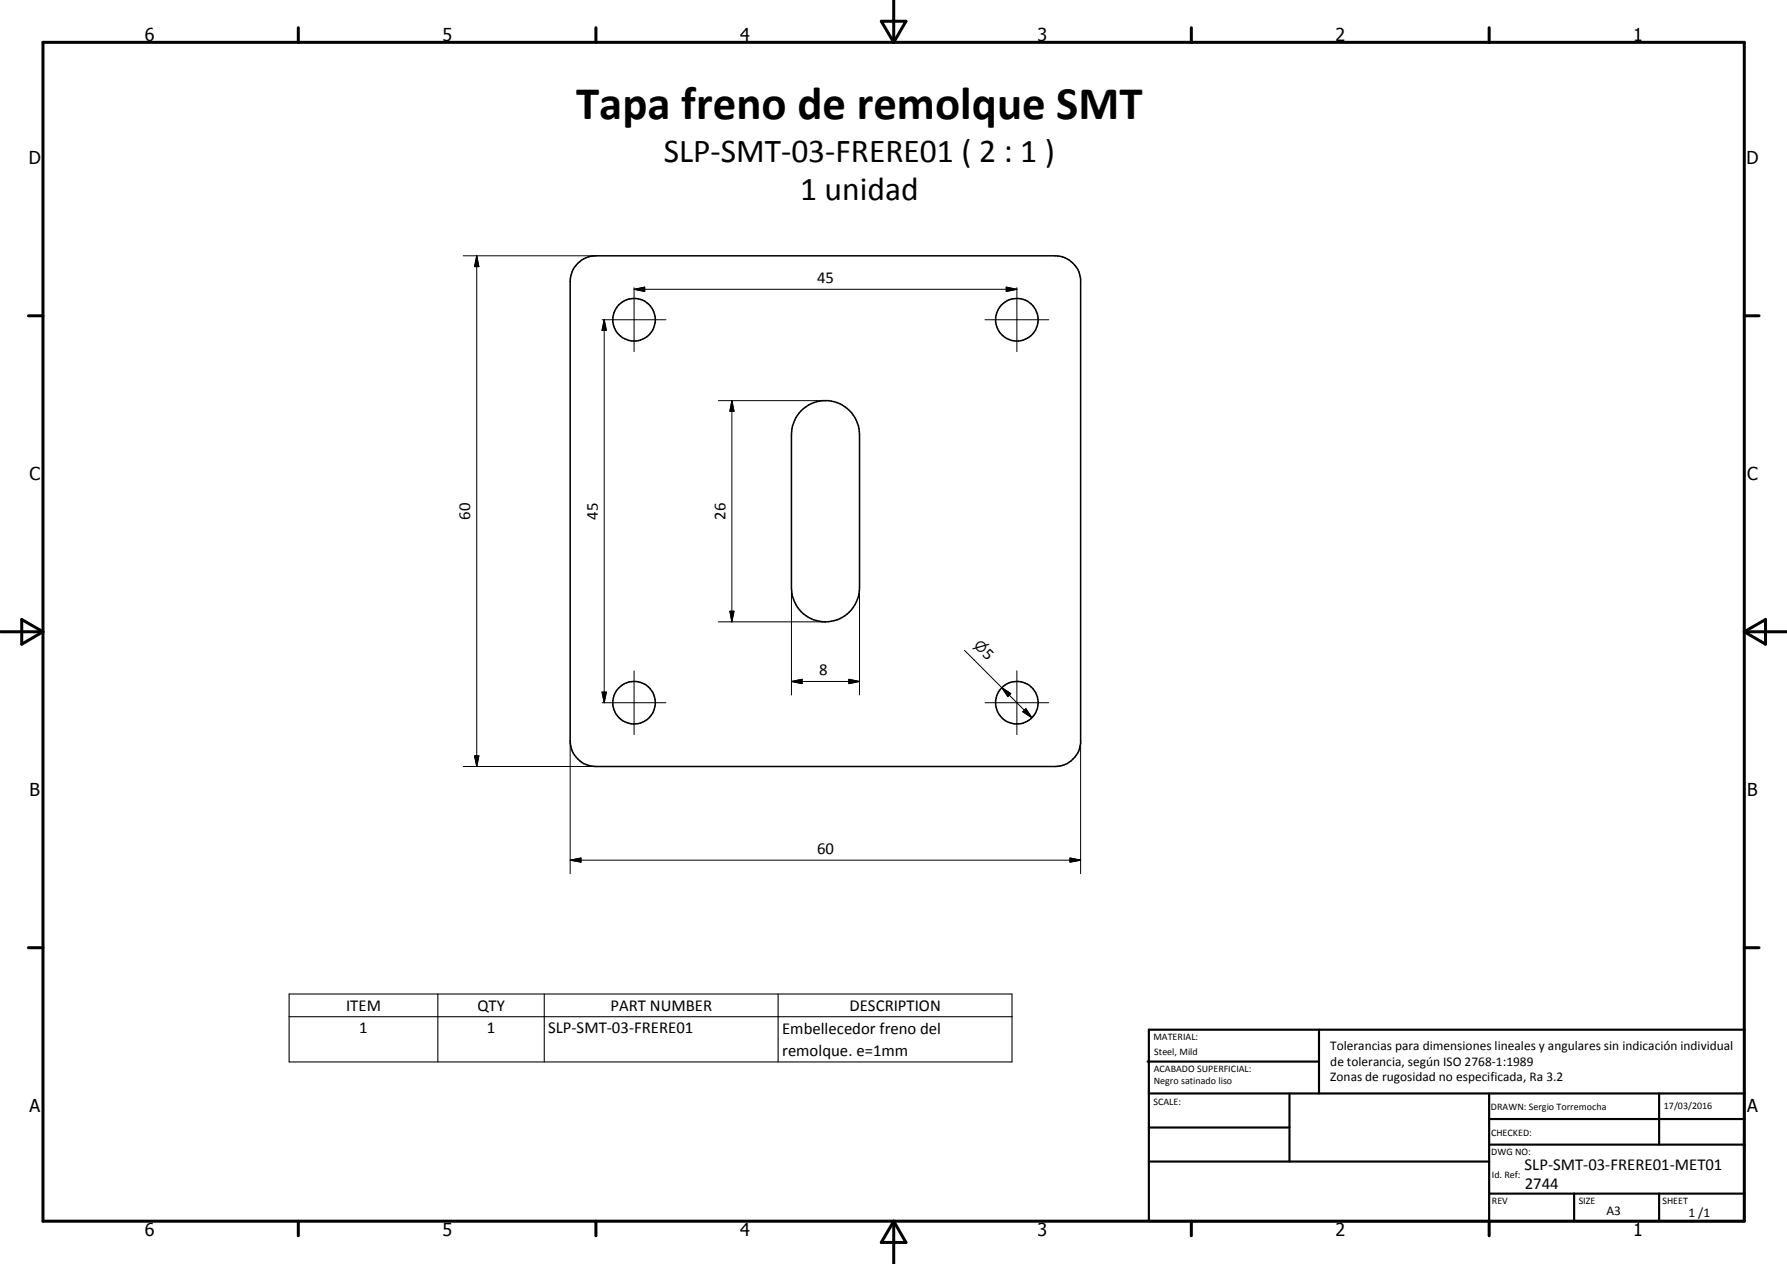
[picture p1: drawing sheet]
<svg xmlns="http://www.w3.org/2000/svg" width="420mm" height="297mm" viewBox="0 0 420 297" stroke-linecap="round" stroke-linejoin="round" font-family="sans-serif">
<g fill="none" stroke="#000" stroke-width=".35">
<path d="M135.8 61.9a6 6 0 0 1 4.3-1.8h108a6.1 6.1 0 0 1 6 5.4v109.2a6 6 0 0 1-6 5.4h-108a6.1 6.1 0 0 1-6-6v-108l.1-1.2a5.8 5.8 0 0 1 1.6-3zM188.4 96.5a8 8 0 0 1 8.8-1.8 8 8 0 0 1 4.9 7.5v35.9a8 8 0 0 1-8 8 8 8 0 0 1-8-8v-35.9a8.4 8.4 0 0 1 2.3-5.7z"/>
<circle cx="149.1" cy="75.1" r="5"/>
<circle cx="239.1" cy="75.1" r="5"/>
<circle cx="149.1" cy="165.1" r="5"/>
<circle cx="239.1" cy="165.1" r="5"/>
</g>
<g fill="none" stroke="#000" stroke-width=".71">
<path d="M10.1 9.9h400v277.1h-400zM70.1 6.5v3.4M140.1 6.5v3.4M207.2 5h5.8l-2.9 4.9zM210.1 0v9.9M280.1 6.5v3.4M350.1 6.5v3.4M6.7 74.2h3.4M410.1 74.2h3.5M.1 148.5h10M5.1 145.6l5 2.9-5 2.9zM410.1 148.5h10"/>
<path d="M410.1 148.5l5-2.9v5.8zM6.7 222.7h3.4M410.1 222.7h3.5M70.1 287v3.4M140.1 287v3.4M210.1 287v10M210.1 287l2.9 5h-5.8zM280.1 287v3.4M350.1 287v3.4"/>
</g>
<g fill="none" stroke="#000" stroke-width=".51">
<path d="M269.8 249.5h40.3M270.1 242h140v45h-140zM270.1 257h140M303.2 257v16M310.1 242v15M350.1 257v30M390.1 257v12M270.1 265h33.1M270.1 273h80M350.1 269h60M350.1 263h60M350.1 280.5h60"/>
<path d="M370.1 280.5v6.5M390.1 280.5v6.5"/>
</g>
<path d="M68 233.6h169.9v16h-169.9zM68 238.9h169.9M102.9 233.6v16M128 233.6v16M183 233.6v16" fill="none" stroke="#000" stroke-width=".25"/>
<g fill="none" stroke="#000" stroke-width=".24">
<path d="M108.9 60.1h31.2M112.1 60.1l.5 2.6h-1zM112.1 60.1v120M141.6 75.1h15M142.1 75.1l.5 2.5h-1zM142.1 75.1v90M149.1 68l2.5-.5v1zM149.1 67.6v15M149.1 68h90M231.6 75.1h15M236.6 67.5l2.5 .5-2.5 .5zM239.1 67.6v15"/>
<path d="M168.9 94.1h25.2M172.1 94.1l.5 2.5h-1zM172.1 94.1v52M186.1 138.1v25.2M202.1 138.1v25.2M149.1 157.6v15M168.9 146.1h25.2M171.6 143.6h1l-.5 2.5zM199.6 159.6l2.5 .5-2.5 .6zM226.8 152.8l15.8 15.9M239.1 157.6v15M111.6 177.6h1l-.5 2.5z"/>
<path d="M134.1 174.1v31.2M141.6 162.6h1l-.5 2.5zM141.6 165.1h15M186.1 160.1l2.5-.5v1.1zM186.1 160.1h16M231.6 165.1h15M235.5 161.6l2.1 1.4-.6 .7zM240.5 167.3l.7-.8 1.4 2.2zM241.2 166.5l1.4 2.2-2.1-1.4zM254.1 174.1v31.2M108.9 180.1h31.2M134.1 202.1l2.5-.5v1z"/>
<path d="M134.1 202.1h120M251.6 201.6l2.5 .5-2.5 .5z"/>
</g>
<g fill="#000">
<path d="M112.1 60.1l.5 2.6h-1zM142.1 75.1l.5 2.5h-1zM149.1 68l2.5-.5v1zM236.6 67.5l2.5 .5-2.5 .5zM172.1 94.1l.5 2.5h-1zM171.6 143.6h1l-.5 2.5zM186.1 160.1l2.5-.5v1.1zM111.6 177.6h1l-.5 2.5zM141.6 162.6h1l-.5 2.5zM199.6 159.6l2.5 .5-2.5 .6zM235.5 161.6l2.1 1.4-.6 .7zM241.2 166.5l1.4 2.2-2.1-1.4z"/>
<path d="M134.1 202.1l2.5-.5v1zM251.6 201.6l2.5 .5-2.5 .5z"/>
</g>
<text font-size="11" x="135.5" y="28">Tapa freno de remolque SMT</text>
<g font-size="7.9">
<text x="156.1" y="38.1">SLP-SMT-03-FRERE01 ( 2 : 1 )</text>
<text x="188.1" y="47">1 unidad</text>
</g>
<g font-size="4.2">
<text x="34" y="9.6">6</text>
<text x="104" y="9.6">5</text>
<text x="174" y="9.6">4</text>
<text x="244" y="9.6">3</text>
<text x="314" y="9.6">2</text>
<text x="384" y="9.6">1</text>
<text x="6.8" y="38.7">D</text>
<text x="410.6" y="38.7">D</text>
<text x="7" y="112.9">C</text>
<text x="410.8" y="112.9">C</text>
<text x="7" y="187.1">B</text>
<text x="410.8" y="187.1">B</text>
<text x="7" y="261.4">A</text>
<text x="410.8" y="261.4">A</text>
<text x="34" y="290.4">6</text>
<text x="104" y="290.4">5</text>
<text x="174" y="290.4">4</text>
<text x="244" y="290.4">3</text>
<text x="314" y="290.4">2</text>
<text x="384" y="290.4">1</text>
</g>
<g font-size="3.9">
<text x="192.1" y="66.5">45</text>
<text x="110.6" y="122.2" transform="rotate(-90 110.6 122.2)">60</text>
<text x="140.5" y="122.2" transform="rotate(-90 140.5 122.2)">45</text>
<text x="170.5" y="122.2" transform="rotate(-90 170.5 122.2)">26</text>
<text x="230.8" y="153.8" transform="rotate(45 230.8 153.8)">5</text>
<text x="192.6" y="158.6">8</text>
<text x="192.1" y="200.6">60</text>
<text x="81.4" y="237.5">ITEM</text>
<text x="112.3" y="237.5">QTY</text>
<text x="143.5" y="237.5">PART NUMBER</text>
<text x="199.8" y="237.5">DESCRIPTION</text>
<text x="84.5" y="242.8">1</text>
<text x="114.5" y="242.8">1</text>
<text x="128.9" y="242.8">SLP-SMT-03-FRERE01</text>
<text x="183.9" y="243">Embellecedor freno del</text>
<text x="183.9" y="248.2">remolque. e=1mm</text>
<text x="358.5" y="275">SLP-SMT-03-FRERE01-MET01</text>
<text x="358.5" y="279.4">2744</text>
</g>
<text font-size="3.3" x="228.8" y="151.9" transform="rotate(45 228.8 151.9)">n</text>
<g font-size="3.1">
<text x="312.7" y="246.8">Tolerancias para dimensiones lineales y angulares sin indicación individual</text>
<text x="312.7" y="250.4">de tolerancia, según ISO 2768-1:1989</text>
<text x="312.7" y="254">Zonas de rugosidad no especificada, Ra 3.2</text>
<text x="377.7" y="285.6">A3</text>
<text x="397" y="285.9">1 /1</text>
</g>
<g font-size="2.4">
<text x="271.2" y="244.4">MATERIAL:</text>
<text x="271.3" y="252">ACABADO SUPERFICIAL:</text>
<text x="271.4" y="247.9">Steel, Mild</text>
<text x="271.3" y="254.6">Negro satinado liso</text>
<text x="271.2" y="259.7">SCALE:</text>
<text x="350.6" y="260.8">DRAWN: Sergio Torremocha</text>
<text x="391.2" y="260.6">17/03/2016</text>
<text x="350.6" y="267">CHECKED:</text>
<text x="350.6" y="271.4">DWG NO:</text>
<text x="350.8" y="276.9">Id. Ref:</text>
<text x="350.8" y="282.8">REV</text>
<text x="371.2" y="282.9">SIZE</text>
<text x="390.9" y="282.9">SHEET</text>
</g>
</svg>
